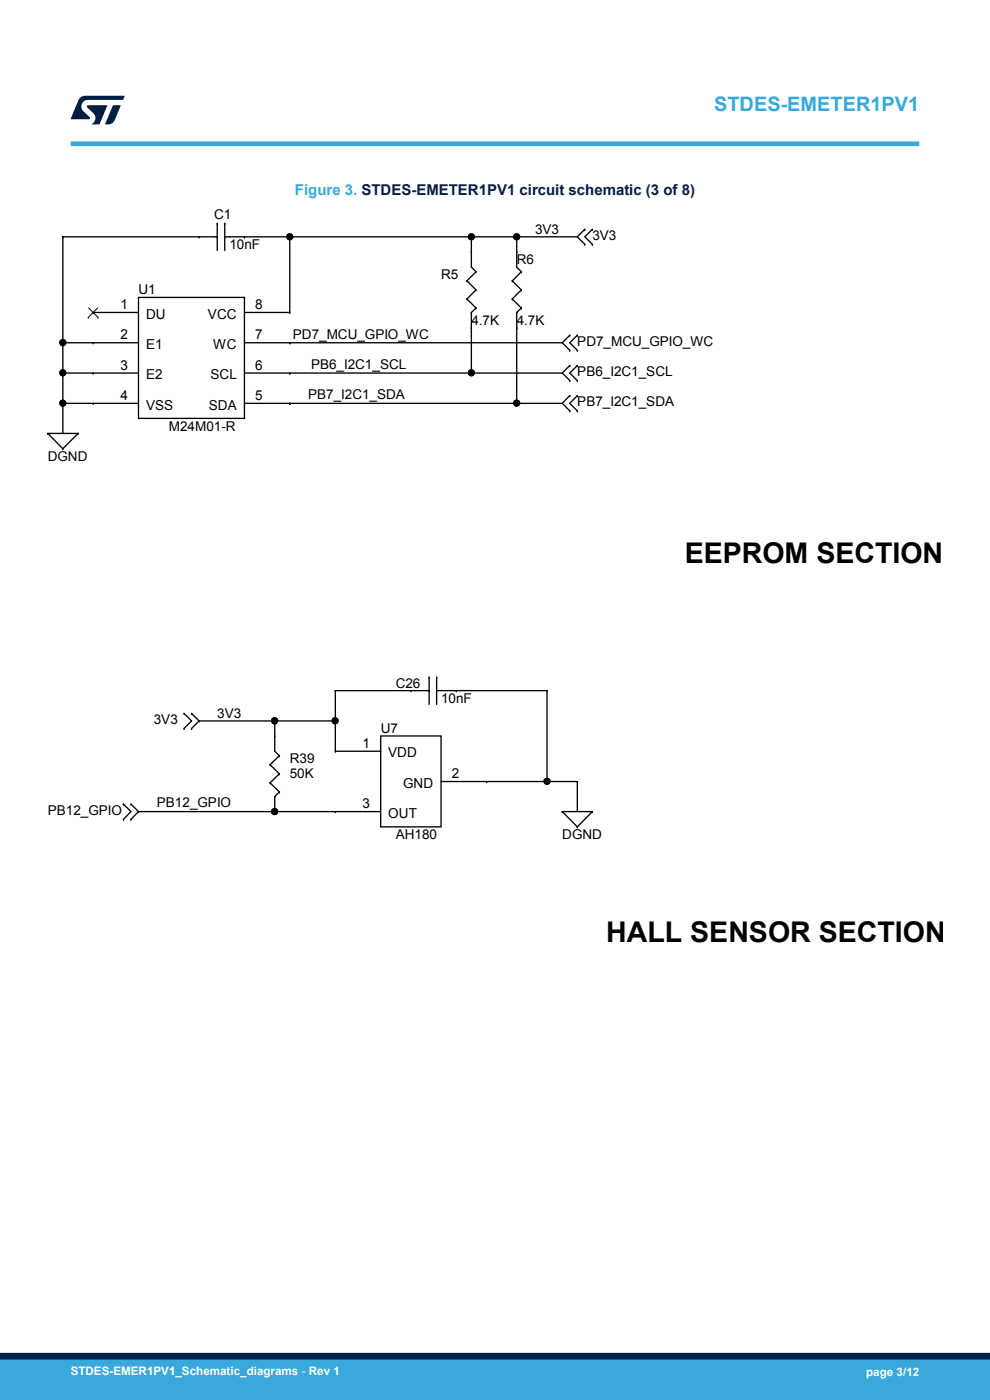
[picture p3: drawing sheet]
<svg xmlns="http://www.w3.org/2000/svg" width="210mm" height="297mm" viewBox="0 0 210 297" stroke-linecap="round" stroke-linejoin="round" font-family="sans-serif">
<g fill="none" stroke="#000" stroke-width=".28">
<path d="M13.3 50.2h32.8M13.3 50.2h.1M13.3 50.2v41.7M42.2 50.2h.1M46.1 50.2h.1M46.1 47.4h.1M46.1 47.4v5.7M47.7 50.2h74.8M47.7 47.4h.1M47.7 50.2h.1M47.7 47.4v5.7M51.8 50.2h.1"/>
<path d="M61.5 50.2h.1M61.5 50.2v16.1M99 59.6h.1M99 59.6l2 1.9M100 53.5h.1M100 50.2h.1M100 50.2v6.5l1 1M101 57.7h.1M101 57.7l-2 1.9M108.7 59.6h.1M108.7 59.6l1.9 1.9M109.6 53.5h.1"/>
<path d="M109.6 50.2h.1M109.6 50.2v6.5l1 1M110.6 57.7h.1M110.6 57.7l-1.9 1.9M122.5 50.2l1.6 1.6M124.1 48.6h.1M124.1 51.8h.1M124.1 48.6l-1.6 1.6M125.7 51.8h.1M125.7 48.6h.1M125.7 48.6l-1.6 1.6 1.6 1.6M13.3 72.7h.1"/>
<path d="M13.3 79.1h.1M13.3 72.7h16.1M13.3 79.1h16.1M19.8 66.3h.1M19.8 72.7h.1M19.8 79.1h.1M19.8 66.3h9.6M29.4 63.1h22.4v25.7h-22.4zM51.8 66.3h9.7M51.8 72.7h67.5M51.8 79.1h67.5M61.5 79.1h.1"/>
<path d="M61.5 72.7h.1M61.5 66.3h.1M99 63.4h.1M99 63.4l2 1.9M100 66.3h.1M100 69.5h.1M100 79.1h.1M100 66.3v12.8M101 61.5h.1M101 65.3h.1M101 61.5l-2 1.9M101 65.3l-1 1"/>
<path d="M108.7 63.4h.1M108.7 63.4l1.9 1.9M109.6 66.3h.1M109.6 69.5h.1M109.6 66.3v19.3M110.6 61.5h.1M110.6 65.3h.1M110.6 61.5l-1.9 1.9M110.6 65.3l-1 1M119.3 72.7l1.6 1.6M119.3 79.1l1.6 1.6M120.9 71.1h.1"/>
<path d="M120.9 74.3h.1M120.9 77.5h.1M120.9 71.1l-1.6 1.6M120.9 77.5l-1.6 1.6M122.5 74.3h.1M122.5 71.1h.1M122.5 77.5h.1M122.5 71.1l-1.6 1.6 1.6 1.6M122.5 77.5l-1.6 1.6 1.6 1.6M10.1 91.9l3.2 3.3M10.1 91.9h.1M10.1 91.9h6.5"/>
<path d="M13.3 95.2h.1M13.3 85.6h.1M13.3 85.6h16.1M16.6 91.9h.1M16.6 91.9l-3.3 3.3M19.8 85.6h.1M51.8 85.6h67.5M61.5 85.6h.1M109.6 85.6h.1M119.3 85.6l1.6 1.6M120.9 83.9h.1M120.9 87.2h.1"/>
<path d="M120.9 80.7h.1M120.9 83.9l-1.6 1.7M122.5 87.2h.1M122.5 83.9h.1M122.5 80.7h.1M122.5 83.9l-1.6 1.7 1.6 1.6M39 151.3h.1M39 154.5h.1M39 151.3l1.6 1.6-1.6 1.6M40.6 151.3l1.6 1.6M40.6 154.5h.1M40.6 151.3h.1"/>
<path d="M42.2 152.9h.1M42.2 152.9l-1.6 1.6M42.2 152.9h28.9M58.3 156.1h.1M58.3 152.9h.1M58.3 152.9v6.5l1 .9M71.1 159.4h.1M71.1 152.9h.1M71.1 146.5h.1M71.1 146.5v12.9M71.1 159.4h9.7M71.1 146.5h19.9"/>
<path d="M80.8 156.1h12.8v19.3h-12.8zM87.2 146.5h.1M91 146.5h.1M91 143.7h.1M91 143.7v5.7M92.6 146.5h23.4M92.6 143.7h.1M92.6 146.5h.1M92.6 143.7v5.7M96.8 146.5h.1M116 146.5h.1M116 146.5v19.3"/>
<path d="M26.2 170.6l1.6 1.6-1.6 1.6M26.2 170.6h.1M26.2 173.8h.1M27.8 173.8h.1M27.8 170.6h.1M27.8 170.6l1.6 1.6M29.4 172.2h51.4M29.4 172.2h.1M29.4 172.2l-1.6 1.6M57.3 162.2h.1M57.3 166.1h.1M57.3 162.2l2 2"/>
<path d="M57.3 166.1l2 1.9M58.3 169h.1M58.3 172.2h.1M58.3 169v3.2M59.3 160.3h.1M59.3 164.2h.1M59.3 168h.1M59.3 160.3l-2 1.9M59.3 164.2l-2 1.9M59.3 168l-1 1M71.1 172.2h.1M93.6 165.8h28.9"/>
<path d="M103.2 165.8h.1M116 165.8h.1M119.3 172.2l3.2 3.2M119.3 172.2h.1M119.3 172.2h6.4M122.5 175.4h.1M122.5 165.8h.1M122.5 165.8v6.4M125.7 172.2h.1M125.7 172.2l-3.2 3.2"/>
<circle cx="61.5" cy="50.2" r=".62"/>
<circle cx="100" cy="50.2" r=".62"/>
<circle cx="109.6" cy="50.2" r=".62"/>
<circle cx="13.3" cy="72.7" r=".62"/>
<circle cx="13.3" cy="79.1" r=".62"/>
<circle cx="100" cy="79.1" r=".62"/>
<circle cx="13.3" cy="85.5" r=".62"/>
<circle cx="109.6" cy="85.5" r=".62"/>
<circle cx="58.3" cy="152.9" r=".63"/>
<circle cx="71.1" cy="152.9" r=".62"/>
<circle cx="58.3" cy="172.2" r=".63"/>
<circle cx="116" cy="165.7" r=".62"/>
</g>
<path d="M18.7 67.3h.1M18.8 65.3l2 2M20.7 65.3l-2 2M20.8 67.3h.1" fill="none" stroke="#000" stroke-width=".21"/>
<g fill="#000">
<circle cx="61.5" cy="50.2" r=".62"/>
<circle cx="100" cy="50.2" r=".62"/>
<circle cx="109.6" cy="50.2" r=".62"/>
<circle cx="13.3" cy="72.7" r=".62"/>
<circle cx="13.3" cy="79.1" r=".62"/>
<circle cx="100" cy="79.1" r=".62"/>
<circle cx="13.3" cy="85.5" r=".62"/>
<circle cx="109.6" cy="85.5" r=".62"/>
<circle cx="58.3" cy="152.9" r=".63"/>
<circle cx="71.1" cy="152.9" r=".62"/>
<circle cx="58.3" cy="172.2" r=".63"/>
<circle cx="116" cy="165.7" r=".62"/>
</g>
<path d="M15 30.5h180" fill="none" stroke="#39a9dc" stroke-width="1"/>
<g fill="#001e41">
<path d="M17.1 20.7l.9-.4 8.4 .1-.3 .8h-7.4a1.4 1.4 0 0 0-1.3 .8 1.4 1.4 0 0 0 .2 1.5l1.4 1.3v.4l-4 .1 1.6-4.1z"/>
<path d="M24 22.4h1.6l-1.3 3.1a1.54 1.54 0 0 1-1.4 .9l-.6-.1z"/>
<path d="M18.5 22.4h4.2l-1.6 4h-1.7a1.48 1.48 0 0 0 .4-2.4l-1.3-1.2z"/>
</g>
<g fill="#39a9dc">
<path d="M0 288.4h210v8.6h-210z" fill-rule="evenodd"/>
<path d="M-.1 288.4h210.2v4.4h-210.2z" fill-rule="evenodd"/>
</g>
<path d="M0 287.7h210" fill="none" stroke="#002052" stroke-width="1.4"/>
<g font-size="6.1">
<text x="145.2" y="119.5">EEPROM SECTION</text>
<text x="128.6" y="199.9">HALL SENSOR SECTION</text>
</g>
<text font-size="4.2" fill="#39a9dc" x="151.5" y="23.5">STDES-EMETER1PV1</text>
<text font-size="3.2" fill="#39a9dc" x="62.6" y="41.3">Figure 3. STDES-EMETER1PV1 circuit schematic (3 of 8)</text>
<g font-size="2.9">
<text x="45.4" y="46.4">C1</text>
<text x="48.7" y="52.8">10nF</text>
<text x="113.5" y="49.6">3V3</text>
<text x="125.7" y="50.9">3V3</text>
<text x="93.6" y="59.2">R5</text>
<text x="109.6" y="56.1">R6</text>
<text x="25.5" y="65.6">1</text>
<text x="29.4" y="62.4">U1</text>
<text x="54.1" y="65.6">8</text>
<text x="31" y="67.6">DU</text>
<text x="44.1" y="67.6">VCC</text>
<text x="62.1" y="71.8">PD7_MCU_GPIO_WC</text>
<text x="100" y="68.9">4.7K</text>
<text x="109.6" y="68.9">4.7K</text>
<text x="25.5" y="72">2</text>
<text x="31" y="74">E1</text>
<text x="45.2" y="74">WC</text>
<text x="54.1" y="72">7</text>
<text x="122.5" y="73.4">PD7_MCU_GPIO_WC</text>
<text x="25.5" y="78.4">3</text>
<text x="31" y="80.5">E2</text>
<text x="44.6" y="80.5">SCL</text>
<text x="54.1" y="78.4">6</text>
<text x="66" y="78.3">PB6_I2C1_SCL</text>
<text x="122.5" y="79.8">PB6_I2C1_SCL</text>
<text x="25.5" y="84.9">4</text>
<text x="31" y="86.9">VSS</text>
<text x="44.3" y="86.9">SDA</text>
<text x="54.1" y="84.9">5</text>
<text x="65.4" y="84.7">PB7_I2C1_SDA</text>
<text x="122.5" y="86.2">PB7_I2C1_SDA</text>
<text x="35.8" y="91.3">M24M01-R</text>
<text x="10.1" y="97.8">DGND</text>
<text x="83.9" y="145.9">C26</text>
<text x="93.6" y="149.1">10nF</text>
<text x="32.6" y="153.6">3V3</text>
<text x="46.1" y="152.3">3V3</text>
<text x="80.8" y="155.5">U7</text>
<text x="61.5" y="161.9">R39</text>
<text x="76.9" y="158.7">1</text>
<text x="82.3" y="160.7">VDD</text>
<text x="61.5" y="165.1">50K</text>
<text x="85.5" y="167.1">GND</text>
<text x="95.8" y="165.1">2</text>
<text x="10.1" y="172.8">PB12_GPIO</text>
<text x="33.3" y="171.3">PB12_GPIO</text>
<text x="76.9" y="171.5">3</text>
<text x="82.3" y="173.5">OUT</text>
<text x="83.9" y="178">AH180</text>
<text x="119.3" y="178">DGND</text>
</g>
<g font-size="2.5" fill="#fff">
<text x="15" y="291.6">STDES-EMER1PV1_Schematic_diagrams - Rev 1</text>
<text x="183.7" y="291.9">page 3/12</text>
</g>
</svg>
